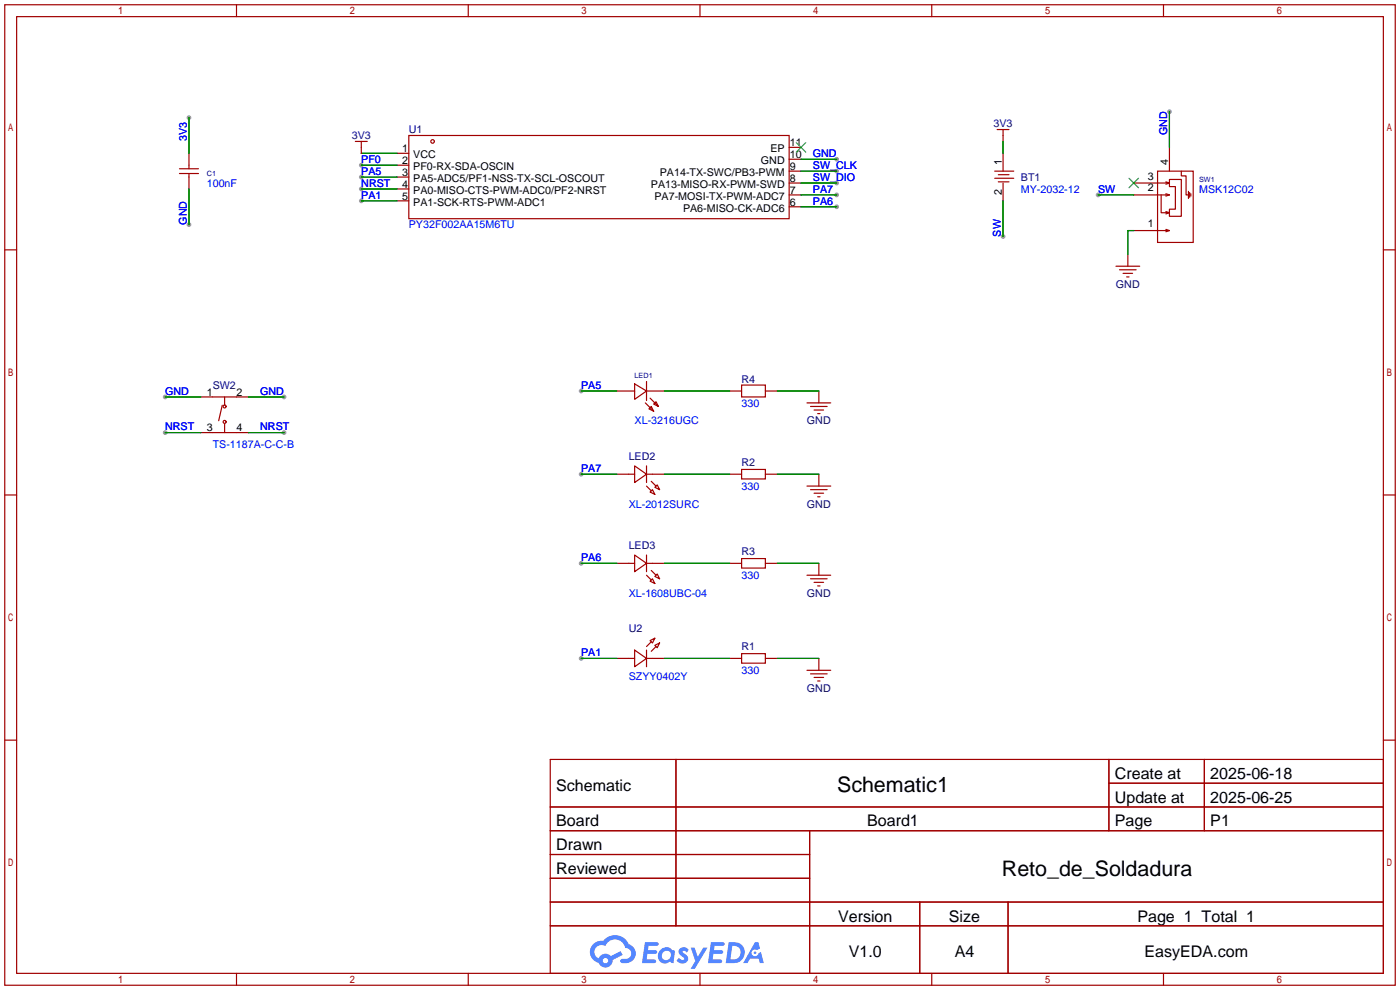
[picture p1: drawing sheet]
<svg xmlns="http://www.w3.org/2000/svg" width="299mm" height="212mm" viewBox="0 0 299 212" stroke-linecap="round" stroke-linejoin="round" font-family="sans-serif">
<g fill="#999">
<circle cx="249.9" cy="23.9" r=".51"/>
<circle cx="234.7" cy="41.7" r=".51"/>
<circle cx="40.4" cy="25.1" r=".51"/>
<circle cx="40.4" cy="48" r=".51"/>
<circle cx="178.8" cy="34" r=".51"/>
<circle cx="77.2" cy="35.3" r=".51"/>
<circle cx="77.2" cy="37.8" r=".51"/>
<circle cx="77.2" cy="40.4" r=".51"/>
<circle cx="77.2" cy="42.9" r=".51"/>
<circle cx="178.8" cy="44.2" r=".51"/>
<circle cx="178.8" cy="41.7" r=".51"/>
<circle cx="178.8" cy="39.1" r=".51"/>
<circle cx="178.8" cy="36.6" r=".51"/>
<circle cx="35.3" cy="84.8" r=".51"/>
<circle cx="60.7" cy="84.8" r=".51"/>
<circle cx="60.7" cy="92.5" r=".51"/>
<circle cx="35.3" cy="92.5" r=".51"/>
<circle cx="124.2" cy="83.6" r=".51"/>
<circle cx="124.2" cy="101.3" r=".51"/>
<circle cx="124.2" cy="120.4" r=".51"/>
<circle cx="124.2" cy="140.7" r=".51"/>
<circle cx="214.4" cy="50.5" r=".51"/>
</g>
<g fill="none" stroke="#a10000" stroke-width=".25">
<path d="M1 1h297.2v209.6h-297.2zM3.6 3.6h292.1v204.4h-292.1zM50.5 1v2.6M100.1 1v2.6M149.6 1v2.6M199.1 1v2.6M248.7 1v2.6M1 53.4h2.6M295.7 53.4h2.5M1 105.8h2.6M295.7 105.8h2.5M1 158.2h2.6"/>
<path d="M295.7 158.2h2.5M117.6 162.3h178.1v45.7h-178.1zM117.6 172.5h178.1M117.6 177.5h178.1M144.5 162.3v35.6M173 177.5v30.5M237 162.3v15.2M237 167.4h58.7M257.4 162.3v15.2M117.6 182.6h55.4M117.6 192.8h178.1M117.6 187.7h55.4"/>
<path d="M117.6 197.9h178.1M196.6 192.8v15.2M215.4 192.8v15.2M50.5 208v2.6M100.1 208v2.6M149.6 208v2.6M199.1 208v2.6M248.7 208v2.6"/>
</g>
<g fill="#5487ff">
<path d="M145.3 202.7a1.3 1.3 0 0 1 1.9 .3l-.4 .6a.54 .54 0 0 0-.9-.2l.1 .2a1.34 1.34 0 0 1 .9 1.8 1.47 1.47 0 0 1-2.3-.1l.5-.6 .8 .5a.31 .31 0 0 0 .4-.3 .31 .31 0 0 0-.3-.4 1.12 1.12 0 0 1-.7-1.8z"/>
<path d="M147.6 202.5h.9l.6 2 1.2-2h.9l-2.7 4.6h-.9l1-1.7z"/>
<path d="M137.8 201.4h1.7a1.31 1.31 0 0 1 1.2 .2 .4 .4 0 0 1-.3 .5l-1.8 .1-.1 .9h1.6a.4 .4 0 0 1 .4 .4 .4 .4 0 0 1-.5 .4h-1.6l-.2 1.2h1.4a.46 .46 0 0 1 .5 0 .46 .46 0 0 1 .1 .5l-.4 .2h-2.6z"/>
<path d="M151.9 201.4h1.7a1.32 1.32 0 0 1 1.2 .2 .39 .39 0 0 1-.3 .5l-1.8 .1-.1 .9h1.6a.4 .4 0 0 1 .4 .4 .4 .4 0 0 1-.4 .4h-1.7l-.2 1.2h1.4a.46 .46 0 0 1 .5 0 .46 .46 0 0 1 .1 .5l-.4 .2h-2.6z"/>
<path d="M161.3 201.4h.8l.3 1.3-.6 .4a.75 .75 0 0 0-1.1 .3 .75 .75 0 0 0 .5 1 .75 .75 0 0 0 .9-.7l.5-.2 .6 2.3h-.8l-.3-.9h-1.8l-.5 .9h-1z"/>
<path d="M155.7 201.4l-.6 4.4h1.5a2.27 2.27 0 0 0 2.6-2.2 2.27 2.27 0 0 0-2.7-2.2zM156.5 202.1a1.5 1.5 0 0 1 1.8 1.6 1.5 1.5 0 0 1-1.9 1.4h-.3z"/>
<path d="M141.2 203a1.6 1.6 0 0 0-.3 2.3 1.6 1.6 0 0 0 2.3 .2l.7 .3 .3-2.4-.1-.3-.5-.1a1.58 1.58 0 0 0-2.4 0zM141.8 203.5a.98 .98 0 0 1 1.6 .4 .98 .98 0 0 1-1.1 1.3 .94 .94 0 0 1-.9-.7 .94 .94 0 0 1 .4-1z"/>
<path d="M126.8 201.8a2.37 2.37 0 0 0 1.1 4 1.54 1.54 0 0 0 1.8 1 1.54 1.54 0 0 0 1.2-1.6l2.2-1.1-.5-.8-2 1a1.57 1.57 0 0 0-2.7 .5 1.5 1.5 0 0 1-.7-2.1 1.5 1.5 0 0 1 2.2-.5 2.23 2.23 0 0 1 2.3-1.4 2.23 2.23 0 0 1 2 1.8 1.16 1.16 0 0 1 1.2 1.1 1.16 1.16 0 0 1-1.1 1.2h-.7a.47 .47 0 0 0-.5 .4 .47 .47 0 0 0 .4 .5 2.17 2.17 0 0 0 2.5-.9 2.17 2.17 0 0 0-.3-2.7l-.8-.4a3.2 3.2 0 0 0-5.5-.7l-1.1 .1zM128.8 205.3a.6 .6 0 0 1 1.2 0 .6 .6 0 0 1-1.2 0z"/>
<circle cx="161.4" cy="203.6" r=".28"/>
</g>
<g fill="none" stroke="#a10000" stroke-width=".25">
<path d="M38.4 37.1h4M38.4 36.1h4M40.4 32.8v3.3M40.4 37.1v3.3M75.9 30.2h2.6M77.2 30.2v2.6M84.8 32.8h2.6M84.8 35.3h2.6M84.8 37.8h2.6M87.4 29h81.3v17.7h-81.3zM168.7 39.1h2.5M168.7 36.6h2.5"/>
<path d="M168.7 34h2.5M168.7 31.5h2.5M212.6 36.6h4.1M212.6 38.1h4.1M213.1 27.7h2.5M213.4 37.3h2.2M213.4 38.9h2.2M214.4 27.7v2.5M214.4 32.8v3.8M214.4 39.1v3.8M247.4 36.6h7.6v15.2h-7.6zM249.2 38.9l.7 .2h-7.6"/>
<path d="M249.9 38.4h2.6v7.8h-2.6v-1.5h1.3v-4.8h-1.3zM249.9 39.1l-.7 .3M249.9 31.5v5.1M252.5 36.6v1h1v4.1h.5M84.8 40.4h2.6M84.8 42.9h2.6M168.7 44.2h2.5M168.7 41.7h2.5M238.5 56.9h5.1M239.3 57.7h3.5M240 58.4h2.1M240.8 59.2h.5"/>
<path d="M241 54.4v2.5M242.3 41.7h7.6M242.3 49.3h7.6M248.2 41.7v3.8h1.7l-.7-.3M249.2 41.4l.7 .3M249.2 49l.7 .3M249.9 41.7l-.7 .2M249.9 45.5l-.7 .2M249.9 49.3l-.7 .2M254 40.9v1.5M254.3 41.1v1.1M254.5 41.4v.5"/>
<path d="M42.9 92.5h10.2M42.9 84.8h10.2M47.5 86.6l-.8 3.3M48 84.8v1.8M48 90.7v1.8M131.8 83.6h3.8M135.6 82l2.6 1.6-2.6 1.7zM135.6 99.6l2.6 1.7-2.6 1.8zM137.9 86.1l1.8 1.8M138.2 81.5v4.1M138.2 99.6v3.5M138.2 83.6h3.8"/>
<path d="M138.7 87.4l.5-.5 .5 1zM138.9 85.1l1.8 1.8M139.7 86.4l.5-.5 .5 1zM156 83.6h2.5M158.5 82.3h5.1v2.5h-5.1zM163.6 83.6h2.5M172.5 86.1h5M173.2 86.9h3.6M174 87.6h2M174.8 88.4h.5M175 83.6v2.5M131.8 101.3h3.8"/>
<path d="M135.6 118.6l2.6 1.8-2.6 1.8zM138.2 118.6v3.6M138.2 103.9l1 1M138.2 101.3h3.8M138.9 105.2l.5-.6 .6 1.1zM139.2 102.9l1 1M140 104.1l.5-.5 .5 1zM156 101.3h2.5M158.5 100.3h5.1v2.1h-5.1zM158.5 119.4h5.1v2h-5.1zM163.6 101.3h2.5M172.5 103.9h5"/>
<path d="M173.2 104.6h3.6M174 105.4h2M174.8 106.2h.5M175 101.3v2.6M131.8 120.4h3.8M135.6 138.9l2.6 1.8-2.6 1.8zM138.2 138.9v3.6M138.2 122.9l1 1.1M138.2 120.4h3.8M138.9 124.2l.5-.5 .6 1zM138.9 136.9l1.1-.5-.6 1zM139.2 121.9l1 1"/>
<path d="M139.2 137.2l-1 1M140 123.2l.5-.5 .5 1zM140 137.9l1-.5-.5 1zM140.2 138.2l-1 1M156 120.4h2.5M158.5 139.7h5.1v2h-5.1zM163.6 120.4h2.5M172.5 122.9h5M173.2 123.7h3.6M174 124.5h2M174.8 125.2h.5M175 120.4v2.5"/>
<path d="M131.8 140.7h3.8M138.2 140.7h3.8M156 140.7h2.5M163.6 140.7h2.5M172.5 143.3h5M173.2 144h3.6M174 144.8h2M174.8 145.5h.5M175 140.7v2.6"/>
<circle cx="92.5" cy="30.2" r=".38"/>
<circle cx="48" cy="86.9" r=".32"/>
<circle cx="48" cy="90.2" r=".32"/>
</g>
<path d="M170.2 30.5l2 2M172.2 30.5l-2 2M241.3 38.1l2 2M243.3 38.1l-2 2" fill="none" stroke="#3c3" stroke-width=".25"/>
<g fill="none" stroke="#008700" stroke-width=".25">
<path d="M40.4 25.1v7.7M77.2 32.8h7.6M77.2 35.3h7.6M77.2 37.8h7.6M171.2 34h7.6M171.2 39.1h7.6M171.2 36.6h7.6M214.4 30.2v2.6M249.9 23.9v7.6M40.4 40.4v7.6M77.2 40.4h7.6M77.2 42.9h7.6"/>
<path d="M171.2 41.7h7.6M171.2 44.2h7.6M214.4 42.9v7.6M234.7 41.7h7.6M242.3 49.3h-1.3v5.1M35.3 84.8h7.6M35.3 92.5h7.6M53.1 84.8h7.6M53.1 92.5h7.6M124.2 83.6h7.6M142 83.6h14M166.1 83.6h8.9"/>
<path d="M124.2 101.3h7.6M142 101.3h14M166.1 101.3h8.9M124.2 120.4h7.6M142 120.4h14M166.1 120.4h8.9M124.2 140.7h7.6M142 140.7h14M166.1 140.7h8.9"/>
</g>
<g font-size="4.6">
<text x="178.9" y="169.3">Schematic1</text>
<text x="214.1" y="187.1">Reto_de_Soldadura</text>
</g>
<g font-size="3.4">
<text x="238.3" y="166.5">Create at</text>
<text x="258.7" y="166.5">2025-06-18</text>
<text x="118.9" y="169">Schematic</text>
<text x="238.3" y="171.6">Update at</text>
<text x="258.7" y="171.6">2025-06-25</text>
<text x="118.9" y="176.6">Board</text>
<text x="185.3" y="176.6">Board1</text>
<text x="238.3" y="176.6">Page</text>
<text x="258.7" y="176.6">P1</text>
<text x="118.9" y="181.7">Drawn</text>
<text x="118.9" y="186.8">Reviewed</text>
<text x="179.1" y="197">Version</text>
<text x="202.8" y="197">Size</text>
<text x="243.1" y="197">Page 1 Total 1</text>
<text x="181.4" y="204.6">V1.0</text>
<text x="204" y="204.6">A4</text>
<text x="244.6" y="204.6">EasyEDA.com</text>
</g>
<g font-size="2.3" fill="#000080">
<text x="75.2" y="29.7">3V3</text>
<text x="87.4" y="28.5">U1</text>
<text x="212.3" y="27.2">3V3</text>
<text x="218.2" y="38.6">BT1</text>
<text x="238.5" y="61.5">GND</text>
<text x="45.5" y="83.1">SW2</text>
<text x="158.5" y="81.8">R4</text>
<text x="172.5" y="90.7">GND</text>
<text x="134.4" y="98.3">LED2</text>
<text x="158.5" y="99.6">R2</text>
<text x="172.5" y="108.5">GND</text>
<text x="134.4" y="117.4">LED3</text>
<text x="158.5" y="118.6">R3</text>
<text x="172.5" y="127.5">GND</text>
<text x="134.4" y="135.2">U2</text>
<text x="158.5" y="139">R1</text>
<text x="172.5" y="147.9">GND</text>
</g>
<g font-size="2.3" fill="#00f">
<text x="249.5" y="29" transform="rotate(-90 249.5 29)">GND</text>
<text x="39.9" y="30.2" transform="rotate(-90 39.9 30.2)">3V3</text>
<text x="77.2" y="34.8">PF0</text>
<text x="173.7" y="33.6">GND</text>
<text x="44.2" y="39.9">100nF</text>
<text x="77.2" y="37.4">PA5</text>
<text x="77.2" y="39.9">NRST</text>
<text x="173.7" y="41.2">PA7</text>
<text x="173.7" y="38.6">SW_DIO</text>
<text x="173.7" y="36.1">SW_CLK</text>
<text x="218.2" y="41.2">MY-2032-12</text>
<text x="234.7" y="41.2">SW</text>
<text x="256.3" y="41.2">MSK12C02</text>
<text x="77.2" y="42.4">PA1</text>
<text x="173.7" y="43.7">PA6</text>
<text x="39.9" y="48" transform="rotate(-90 39.9 48)">GND</text>
<text x="87.4" y="48.8">PY32F002AA15M6TU</text>
<text x="213.9" y="50.5" transform="rotate(-90 213.9 50.5)">SW</text>
<text x="124.2" y="83.1">PA5</text>
<text x="35.3" y="84.4">GND</text>
<text x="55.6" y="84.4">GND</text>
<text x="158.5" y="86.9">330</text>
<text x="35.3" y="92">NRST</text>
<text x="45.5" y="95.8">TS-1187A-C-C-B</text>
<text x="55.6" y="92">NRST</text>
<text x="135.6" y="90.7">XL-3216UGC</text>
<text x="124.2" y="100.9">PA7</text>
<text x="158.5" y="104.7">330</text>
<text x="134.4" y="108.5">XL-2012SURC</text>
<text x="124.2" y="119.9">PA6</text>
<text x="158.5" y="123.7">330</text>
<text x="134.4" y="127.5">XL-1608UBC-04</text>
<text x="124.2" y="140.2">PA1</text>
<text x="134.4" y="145.3">SZYY0402Y</text>
<text x="158.5" y="144">330</text>
</g>
<g font-size="2.3">
<text x="86" y="32.5">1</text>
<text x="86" y="35.1">2</text>
<text x="88.3" y="33.8">VCC</text>
<text x="162.6" y="35.1">GND</text>
<text x="164.7" y="32.5">EP</text>
<text x="168.8" y="33.8">10</text>
<text x="168.8" y="31.2">11</text>
<text x="214.1" y="35.3" transform="rotate(-90 214.1 35.3)">1</text>
<text x="249.7" y="35.3" transform="rotate(-90 249.7 35.3)">4</text>
<text x="86" y="37.6">3</text>
<text x="86" y="40.1">4</text>
<text x="88.3" y="36.3">PF0-RX-SDA-OSCIN</text>
<text x="88.3" y="38.9">PA5-ADC5/PF1-NSS-TX-SCL-OSCOUT</text>
<text x="88.3" y="41.4">PA0-MISO-CTS-PWM-ADC0/PF2-NRST</text>
<text x="139.1" y="40.1">PA13-MISO-RX-PWM-SWD</text>
<text x="141" y="37.6">PA14-TX-SWC/PB3-PWM</text>
<text x="168.8" y="41.4">7</text>
<text x="168.8" y="38.9">8</text>
<text x="168.8" y="36.3">9</text>
<text x="214.1" y="41.7" transform="rotate(-90 214.1 41.7)">2</text>
<text x="245.3" y="38.4">3</text>
<text x="245.3" y="40.9">2</text>
<text x="86" y="42.7">5</text>
<text x="88.3" y="43.9">PA1-SCK-RTS-PWM-ADC1</text>
<text x="139.9" y="42.7">PA7-MOSI-TX-PWM-ADC7</text>
<text x="146" y="45.2">PA6-MISO-CK-ADC6</text>
<text x="168.8" y="43.9">6</text>
<text x="245.3" y="48.5">1</text>
<text x="44.2" y="84.6">1</text>
<text x="50.5" y="84.6">2</text>
<text x="44.2" y="92.2">3</text>
<text x="50.5" y="92.2">4</text>
</g>
<g font-size="1.5" fill="#000080">
<text x="44.2" y="37.5">C1</text>
<text x="256.3" y="38.8">SW1</text>
<text x="135.6" y="80.7">LED1</text>
</g>
</svg>
